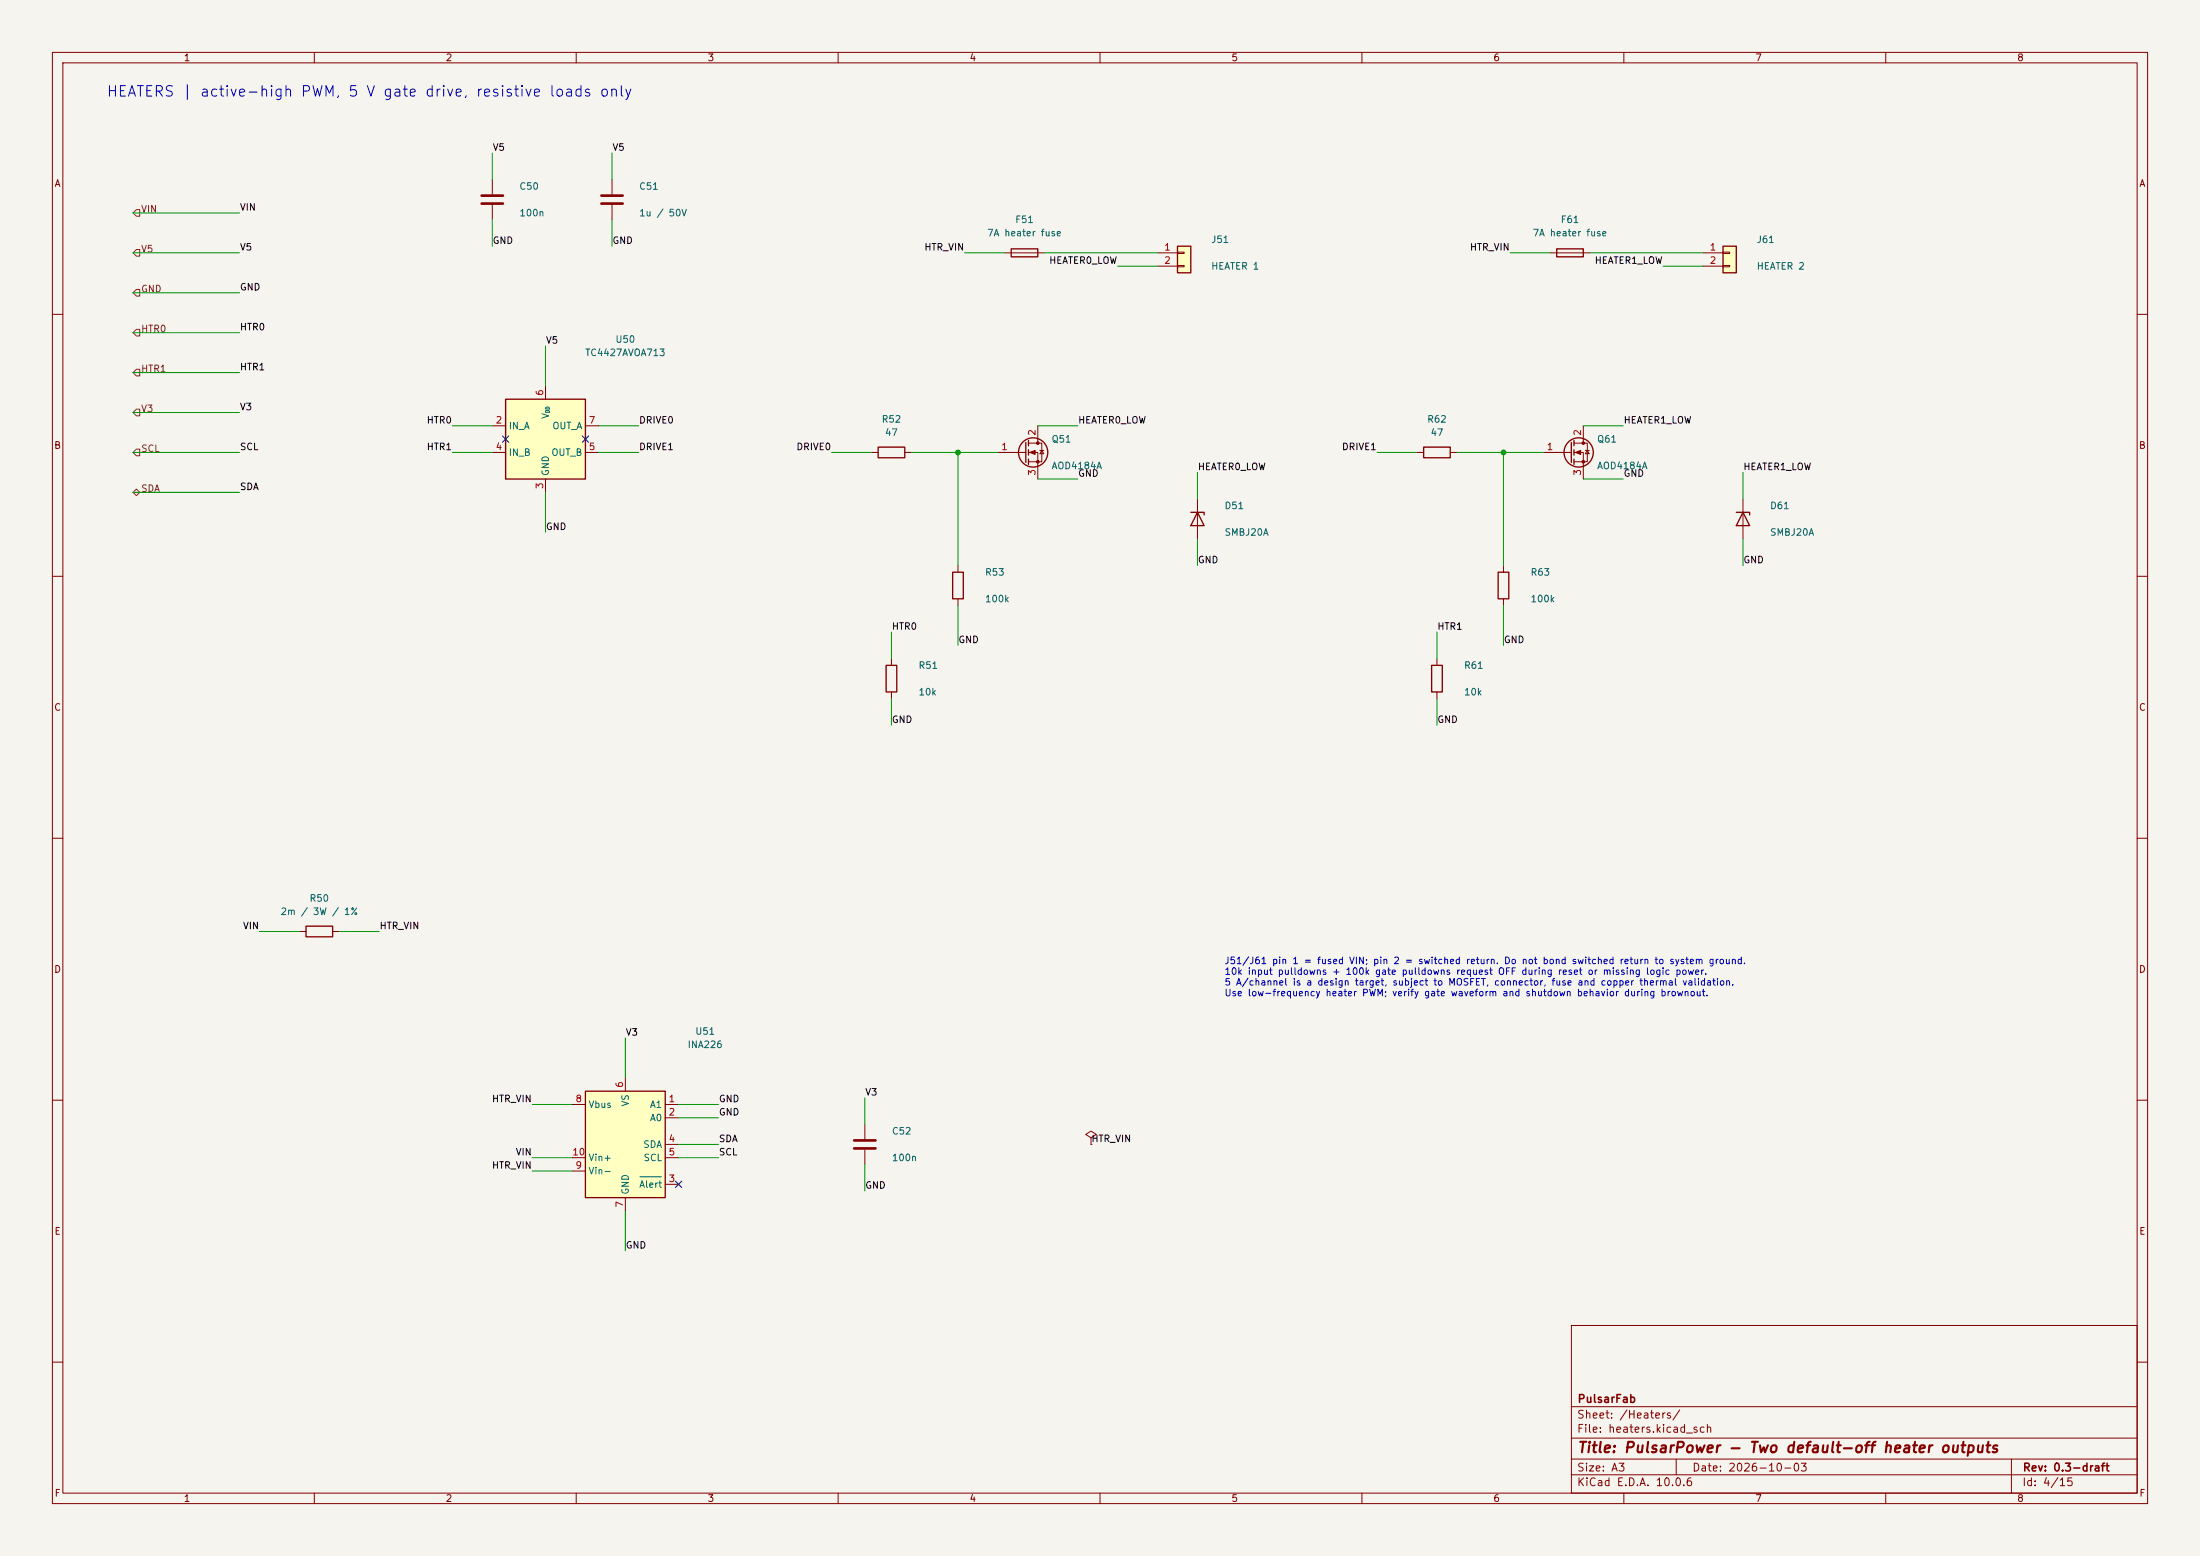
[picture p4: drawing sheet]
<svg xmlns="http://www.w3.org/2000/svg" width="420mm" height="297mm" viewBox="0 0 420 297" stroke-linecap="round" stroke-linejoin="round" font-family="sans-serif">
<path d="M0 0h420v297h-420z" fill="#f5f4ef" stroke="#f5f4ef" stroke-width=".19"/>
<g fill="none" stroke="#840000" stroke-width=".19">
<path d="M10 10h400v277h-400zM12 12h396v273h-396zM60 10v2M110 10v2M160 10v2M210 10v2M260 10v2M310 10v2M360 10v2M116.8 34.3v2.8M116.8 39.1v2.8M10 60h2"/>
<path d="M408 60h2M332.7 95.3v7.6M10 110h2M408 110h2M10 160h2M408 160h2M10 210h2M408 210h2M300 253h108v32h-108zM10 260h2M300 278.5h108M300 274.5h108"/>
<path d="M300 268.5h108M320 278.5v3M384 278.5v6.5M408 260h2M60 285v2M110 285v2M160 285v2M210 285v2M260 285v2M300 281.5h108M310 285v2M360 285v2"/>
</g>
<path d="M331.5 97.8h2.5v.5M332.7 97.8l1.3 2.5h-2.5z" fill="none" stroke="#840000" stroke-width=".25"/>
<path d="M114.8 37.3h4.1M114.8 38.9h4.1" fill="none" stroke="#840000" stroke-width=".51"/>
<path d="M111.8 208.3h15.2v20.3h-15.2z" fill="#ffffc2"/>
<g fill="none" stroke="#840000" stroke-width=".25">
<path d="M193 47.5h5.1v1.5h-5.1zM167.6 85.3h5.1v2.1h-5.1zM195.8 84.5v3.8M196.3 84.1v1M196.3 85.9v1M196.3 87.6v1M181.9 109.2h2v5.1h-2zM169.2 127h2v5.1h-2zM58.4 176.8h5.1v2h-5.1zM111.8 208.3h15.2v20.3h-15.2z"/>
<circle cx="197.2" cy="86.4" r="2.79"/>
</g>
<g fill="none" stroke="#840000" stroke-width=".19">
<path d="M191.8 48.3h7.6M166.4 86.4h1.2M172.7 86.4h1.3M190.5 86.4h5.3M196.3 84.6h2.6v3.5h-2.6M196.3 86.4h1.8v5M198.1 81.3v3.3M198.5 86h.8M198.9 86l.4 .6h-.8zM182.9 108v1.2M182.9 114.3v1.3M170.2 125.7v1.3"/>
<path d="M170.2 132.1v1.3M57.1 177.8h1.3M63.5 177.8h1.3M109.2 210.8h2.6M119.4 205.7v2.6M127 210.8h2.5M127 213.4h2.5M127 218.4h2.5M208.3 217.2l1-.7-1-.6-1 .6 1 .7v1.2M208.3 218.4h.1M109.2 221h2.6M109.2 223.5h2.6"/>
<path d="M119.4 228.6v2.5M127 226.1h2.5M127 221h2.5"/>
</g>
<path d="M122.2 224.6h4.1" fill="none" stroke="#006464" stroke-width=".19"/>
<g fill="#840000" stroke="#840000" stroke-width=".19">
<path d="M196.6 86.4l1-.4v.7z"/>
<circle cx="198.1" cy="84.6" r=".25"/>
<circle cx="198.1" cy="88.1" r=".25"/>
</g>
<path d="M96.5 76.2h15.3v15.2h-15.3z" fill="#ffffc2"/>
<g fill="none" stroke="#840000" stroke-width=".25">
<path d="M297.2 47.5h5.1v1.5h-5.1zM96.5 76.2h15.3v15.2h-15.3zM271.8 85.3h5.1v2.1h-5.1zM300 84.5v3.8M300.5 84.1v1M300.5 85.9v1M300.5 87.6v1M286 109.2h2v5.1h-2z"/>
<circle cx="301.4" cy="86.4" r="2.79"/>
</g>
<g fill="none" stroke="#840000" stroke-width=".19">
<path d="M295.9 48.3h7.6M104.1 73.7v2.5M94 81.3h2.5M94 86.4h2.5M104.1 91.4v2.6M111.8 81.3h2.5M111.8 86.4h2.5M270.5 86.4h1.3M276.9 86.4h1.2M294.6 86.4h5.4M300.5 84.6h2.5v3.5h-2.5M300.5 86.4h1.8v5"/>
<path d="M302.3 81.3v3.3M302.6 86h.8M303 86l.4 .6h-.8zM287 108v1.2M287 114.3v1.3M165.1 214.6v2.8M165.1 219.5v2.7"/>
</g>
<path d="M163.1 217.7h4M163.1 219.2h4" fill="none" stroke="#840000" stroke-width=".51"/>
<g fill="#840000" stroke="#840000" stroke-width=".19">
<path d="M300.7 86.4l1.1-.4v.7z"/>
<circle cx="302.3" cy="84.6" r=".25"/>
<circle cx="302.3" cy="88.1" r=".25"/>
</g>
<path d="M328.9 47h2.6v5.1h-2.6z" fill="#ffffc2"/>
<path d="M328.9 47h2.6v5.1h-2.6zM227.3 97.8h2.6v.5M228.6 97.8l1.3 2.5h-2.6zM273.3 127h2v5.1h-2z" fill="none" stroke="#840000" stroke-width=".25"/>
<path d="M94 34.3v2.8M94 39.1v2.8M325.1 48.3h3.8M325.1 50.8h3.8M328.9 48.1h1.3v.3h-1.3zM328.9 50.7h1.3v.2h-1.3zM228.6 95.3v7.6M274.3 125.7v1.3M274.3 132.1v1.3" fill="none" stroke="#840000" stroke-width=".19"/>
<path d="M91.9 37.3h4.1M91.9 38.9h4.1" fill="none" stroke="#840000" stroke-width=".51"/>
<path d="M224.8 47h2.5v5.1h-2.5z" fill="#ffffc2"/>
<path d="M224.8 47h2.5v5.1h-2.5z" fill="none" stroke="#840000" stroke-width=".25"/>
<path d="M221 48.3h3.8M221 50.8h3.8M224.8 48.1h1.3v.3h-1.3zM224.8 50.7h1.3v.2h-1.3z" fill="none" stroke="#840000" stroke-width=".19"/>
<path d="M26 55.2h.7v1.3h-.7l-.6-.6zM26 40h.7v1.3h-.7l-.6-.7zM26 47.6h.7v1.3h-.7l-.6-.6zM26 78.1h.7v1.3h-.7l-.6-.7zM26 62.9h.7v1.2h-.7l-.6-.6zM26 70.5h.7v1.3h-.7l-.6-.7zM25.4 94l.6-.7 .7 .7-.7 .6zM26 85.7h.7v1.3h-.7l-.6-.6z" fill="none" stroke="#725600" stroke-width=".19"/>
<g fill="none" stroke="#009600" stroke-width=".19">
<path d="M94 29.2v5.1M116.8 29.2v5.1M25.4 48.3h20.3M25.4 55.9h20.3M25.4 40.6h20.3M94 41.9v5.1M116.8 41.9v5.1M184.1 48.3h7.7M199.4 48.3h21.6M213.4 50.8h7.6M288.3 48.3h7.6M303.5 48.3h21.6"/>
<path d="M317.5 50.8h7.6M25.4 71.1h20.3M25.4 63.5h20.3M25.4 78.7h20.3M104.1 66v7.7M25.4 86.4h20.3M25.4 94h20.3M86.4 86.4h7.6M86.4 81.3h7.6M104.1 94v7.6M114.3 86.4h7.6M114.3 81.3h7.6"/>
<path d="M158.7 86.4h7.7M174 86.4h16.5M182.9 86.4v21.6M198.1 81.3h7.6M198.1 91.4h7.6M228.6 90.2v5.1M262.9 86.4h7.6M278.1 86.4h16.5M287 86.4v21.6M302.3 81.3h7.6M302.3 91.4h7.6M332.7 90.2v5.1"/>
<path d="M182.9 115.6v7.6M228.6 102.9v5.1M287 115.6v7.6M332.7 102.9v5.1M170.2 120.7v5M170.2 133.4v5M274.3 120.7v5M274.3 133.4v5M49.5 177.8h7.6M64.8 177.8h7.6M119.4 198.1v7.6M101.6 210.8h7.6"/>
<path d="M129.5 210.8h7.7M129.5 213.4h7.7M129.5 218.4h7.7M165.1 209.6v5M101.6 221h7.6M101.6 223.5h7.6M119.4 231.1v7.7M129.5 221h7.7M165.1 222.2v5.1"/>
</g>
<path d="M95.9 83.2l1.2 1.2M97.1 83.2l-1.2 1.2M111.2 83.2l1.2 1.2M112.4 83.2l-1.2 1.2M128.9 225.5l1.2 1.2M130.1 225.5l-1.2 1.2" fill="none" stroke="#000084" stroke-width=".19"/>
<g fill="#009600" stroke="#009600" stroke-width=".19">
<circle cx="287" cy="86.4" r=".46"/>
<circle cx="182.9" cy="86.4" r=".46"/>
</g>
<text font-size="2" fill="#0000c2" x="20.2" y="19">HEATERS | active-high PWM, 5 V gate drive, resistive loads only</text>
<text font-size="2" fill="#840000" x="301" y="277.8">Title: PulsarPower - Two default-off heater outputs</text>
<g font-size="1.5" fill="#840000">
<text x="301" y="268.1">PulsarFab</text>
<text x="300.9" y="273.8">File: heaters.kicad_sch</text>
<text x="300.9" y="271.1">Sheet: /Heaters/</text>
<text x="300.9" y="281.2">Size: A3</text>
<text x="322.9" y="281.2">Date: 2026-10-03</text>
<text x="386" y="281.2">Rev: 0.3-draft</text>
<text x="300.9" y="284">KiCad E.D.A. 10.0.6</text>
<text x="385.9" y="284">Id: 4/15</text>
</g>
<g font-size="1.3" fill="#840000">
<text x="35" y="12">1</text>
<text x="85" y="12">2</text>
<text x="135" y="12">3</text>
<text x="185" y="12">4</text>
<text x="235" y="12">5</text>
<text x="285" y="12">6</text>
<text x="335" y="12">7</text>
<text x="385" y="12">8</text>
<text x="10.3" y="36">A</text>
<text x="408.3" y="36">A</text>
<text x="10.2" y="86">B</text>
<text x="408.2" y="86">B</text>
<text x="10.2" y="136">C</text>
<text x="408.2" y="136">C</text>
<text x="10.2" y="186">D</text>
<text x="408.2" y="186">D</text>
<text x="10.3" y="236">E</text>
<text x="408.3" y="236">E</text>
<text x="10.3" y="286">F</text>
<text x="35" y="287">1</text>
<text x="85" y="287">2</text>
<text x="135" y="287">3</text>
<text x="185" y="287">4</text>
<text x="235" y="287">5</text>
<text x="285" y="287">6</text>
<text x="335" y="287">7</text>
<text x="385" y="287">8</text>
<text x="408.3" y="286">F</text>
</g>
<g font-size="1.3" fill="#0f0f0f">
<text x="94" y="29.1">V5</text>
<text x="116.8" y="29.1">V5</text>
<text x="45.7" y="40.5">VIN</text>
<text x="94" y="46.9">GND</text>
<text x="116.8" y="46.9">GND</text>
<text x="45.7" y="48.1">V5</text>
<text x="176.4" y="48.1">HTR_VIN</text>
<text x="200.2" y="50.7">HEATER0_LOW</text>
<text x="280.5" y="48.1">HTR_VIN</text>
<text x="304.3" y="50.7">HEATER1_LOW</text>
<text x="45.7" y="55.8">GND</text>
<text x="45.7" y="63.4">HTR0</text>
<text x="104.1" y="65.9">V5</text>
<text x="45.7" y="71">HTR1</text>
<text x="45.7" y="78.6">V3</text>
<text x="81.4" y="81.2">HTR0</text>
<text x="121.9" y="81.2">DRIVE0</text>
<text x="205.7" y="81.2">HEATER0_LOW</text>
<text x="309.9" y="81.2">HEATER1_LOW</text>
<text x="45.7" y="86.2">SCL</text>
<text x="81.4" y="86.2">HTR1</text>
<text x="121.9" y="86.2">DRIVE1</text>
<text x="151.9" y="86.2">DRIVE0</text>
<text x="256.1" y="86.2">DRIVE1</text>
<text x="45.7" y="93.9">SDA</text>
<text x="205.7" y="91.3">GND</text>
<text x="228.6" y="90">HEATER0_LOW</text>
<text x="309.9" y="91.3">GND</text>
<text x="332.7" y="90">HEATER1_LOW</text>
<text x="104.1" y="101.5">GND</text>
<text x="228.6" y="107.8">GND</text>
<text x="332.7" y="107.8">GND</text>
<text x="170.2" y="120.5">HTR0</text>
<text x="182.9" y="123.1">GND</text>
<text x="274.3" y="120.5">HTR1</text>
<text x="287" y="123.1">GND</text>
<text x="170.2" y="138.3">GND</text>
<text x="274.3" y="138.3">GND</text>
<text x="46.3" y="177.7">VIN</text>
<text x="72.4" y="177.7">HTR_VIN</text>
<text x="119.4" y="198">V3</text>
<text x="165.1" y="209.4">V3</text>
<text x="93.8" y="210.7">HTR_VIN</text>
<text x="137.1" y="213.2">GND</text>
<text x="137.1" y="210.7">GND</text>
<text x="98.3" y="220.9">VIN</text>
<text x="137.1" y="220.9">SCL</text>
<text x="137.1" y="218.3">SDA</text>
<text x="208.3" y="218.3">HTR_VIN</text>
<text x="93.8" y="223.4">HTR_VIN</text>
<text x="165.1" y="227.2">GND</text>
<text x="119.4" y="238.6">GND</text>
</g>
<g font-size="1.3" fill="#725600">
<text x="26.8" y="40.9">VIN</text>
<text x="26.8" y="48.5">V5</text>
<text x="26.8" y="56.1">GND</text>
<text x="26.8" y="63.7">HTR0</text>
<text x="26.8" y="71.3">HTR1</text>
<text x="26.8" y="79">V3</text>
<text x="26.8" y="86.6">SCL</text>
<text x="26.8" y="94.2">SDA</text>
</g>
<g font-size="1.3" fill="#006464">
<text x="99" y="36.5">C50</text>
<text x="99" y="41.6">100n</text>
<text x="121.9" y="36.5">C51</text>
<text x="121.9" y="41.6">1u / 50V</text>
<text x="188.3" y="45.4">7A heater fuse</text>
<text x="193.7" y="42.9">F51</text>
<text x="231.1" y="46.7">J51</text>
<text x="292.5" y="45.4">7A heater fuse</text>
<text x="297.8" y="42.9">F61</text>
<text x="335.3" y="46.7">J61</text>
<text x="231.1" y="51.8">HEATER 1</text>
<text x="335.3" y="51.8">HEATER 2</text>
<text x="117.4" y="65.7">U50</text>
<text x="111.6" y="68.3">TC4427AVOA713</text>
<text x="97" y="82.2">IN_A</text>
<text x="105.1" y="80.1" transform="rotate(-90 105.1 80.1)">V</text>
<text x="105.3" y="82.2">OUT_A</text>
<text x="168.2" y="81">R52</text>
<text x="168.8" y="83.5">47</text>
<text x="272.3" y="81">R62</text>
<text x="273" y="83.5">47</text>
<text x="97" y="87.3">IN_B</text>
<text x="105.2" y="87.3">OUT_B</text>
<text x="200.6" y="84.8">Q51</text>
<text x="200.6" y="89.9">AOD4184A</text>
<text x="304.8" y="84.8">Q61</text>
<text x="304.8" y="89.9">AOD4184A</text>
<text x="105.1" y="91" transform="rotate(-90 105.1 91)">GND</text>
<text x="233.7" y="97.5">D51</text>
<text x="337.8" y="97.5">D61</text>
<text x="233.7" y="102.6">SMBJ20A</text>
<text x="337.8" y="102.6">SMBJ20A</text>
<text x="187.9" y="110.2">R53</text>
<text x="292.1" y="110.2">R63</text>
<text x="187.9" y="115.3">100k</text>
<text x="292.1" y="115.3">100k</text>
<text x="175.2" y="128">R51</text>
<text x="279.4" y="128">R61</text>
<text x="175.2" y="133">10k</text>
<text x="279.4" y="133">10k</text>
<text x="59" y="172.4">R50</text>
<text x="53.5" y="175">2m / 3W / 1%</text>
<text x="132.6" y="197.8">U51</text>
<text x="131.2" y="200.4">INA226</text>
<text x="112.2" y="211.8">Vbus</text>
<text x="120.3" y="211.3" transform="rotate(-90 120.3 211.3)">VS</text>
<text x="124" y="211.8">A1</text>
<text x="124" y="214.3">A0</text>
<text x="112.2" y="221.9">Vin+</text>
<text x="122.7" y="219.4">SDA</text>
<text x="122.8" y="221.9">SCL</text>
<text x="170.2" y="216.9">C52</text>
<text x="170.2" y="221.9">100n</text>
<text x="112.2" y="224.5">Vin-</text>
<text x="121.9" y="227">Alert</text>
<text x="120.3" y="228.1" transform="rotate(-90 120.3 228.1)">GND</text>
</g>
<g font-size="1.3" fill="#a90000">
<text x="222.2" y="48.1">1</text>
<text x="222.2" y="50.7">2</text>
<text x="326.3" y="48.1">1</text>
<text x="326.3" y="50.7">2</text>
<text x="104" y="75.7" transform="rotate(-90 104 75.7)">6</text>
<text x="94.5" y="81.1">2</text>
<text x="112.3" y="81.1">7</text>
<text x="198" y="83.3" transform="rotate(-90 198 83.3)">2</text>
<text x="302.1" y="83.3" transform="rotate(-90 302.1 83.3)">2</text>
<text x="94.5" y="86.2">4</text>
<text x="112.3" y="86.2">5</text>
<text x="191" y="86.2">1</text>
<text x="295.2" y="86.2">1</text>
<text x="104" y="93.4" transform="rotate(-90 104 93.4)">3</text>
<text x="198" y="90.9" transform="rotate(-90 198 90.9)">3</text>
<text x="302.1" y="90.9" transform="rotate(-90 302.1 90.9)">3</text>
<text x="119.2" y="207.7" transform="rotate(-90 119.2 207.7)">6</text>
<text x="109.8" y="210.7">8</text>
<text x="127.5" y="210.7">1</text>
<text x="127.5" y="213.2">2</text>
<text x="109.2" y="220.8">10</text>
<text x="127.5" y="218.3">4</text>
<text x="127.5" y="220.8">5</text>
<text x="109.8" y="223.4">9</text>
<text x="127.5" y="225.9">3</text>
<text x="119.2" y="230.6" transform="rotate(-90 119.2 230.6)">7</text>
</g>
<g font-size="1.3" fill="#0000c2">
<text x="233.7" y="184.3">J51/J61 pin 1 = fused VIN; pin 2 = switched return. Do not bond switched return to system ground.</text>
<text x="233.7" y="186.4">10k input pulldowns + 100k gate pulldowns request OFF during reset or missing logic power.</text>
<text x="233.7" y="188.4">5 A/channel is a design target, subject to MOSFET, connector, fuse and copper thermal validation.</text>
<text x="233.7" y="190.5">Use low-frequency heater PWM; verify gate waveform and shutdown behavior during brownout.</text>
</g>
<text font-size=".8" fill="#006464" x="105.1" y="78.9" transform="rotate(-90 105.1 78.9)">DD</text>
</svg>
